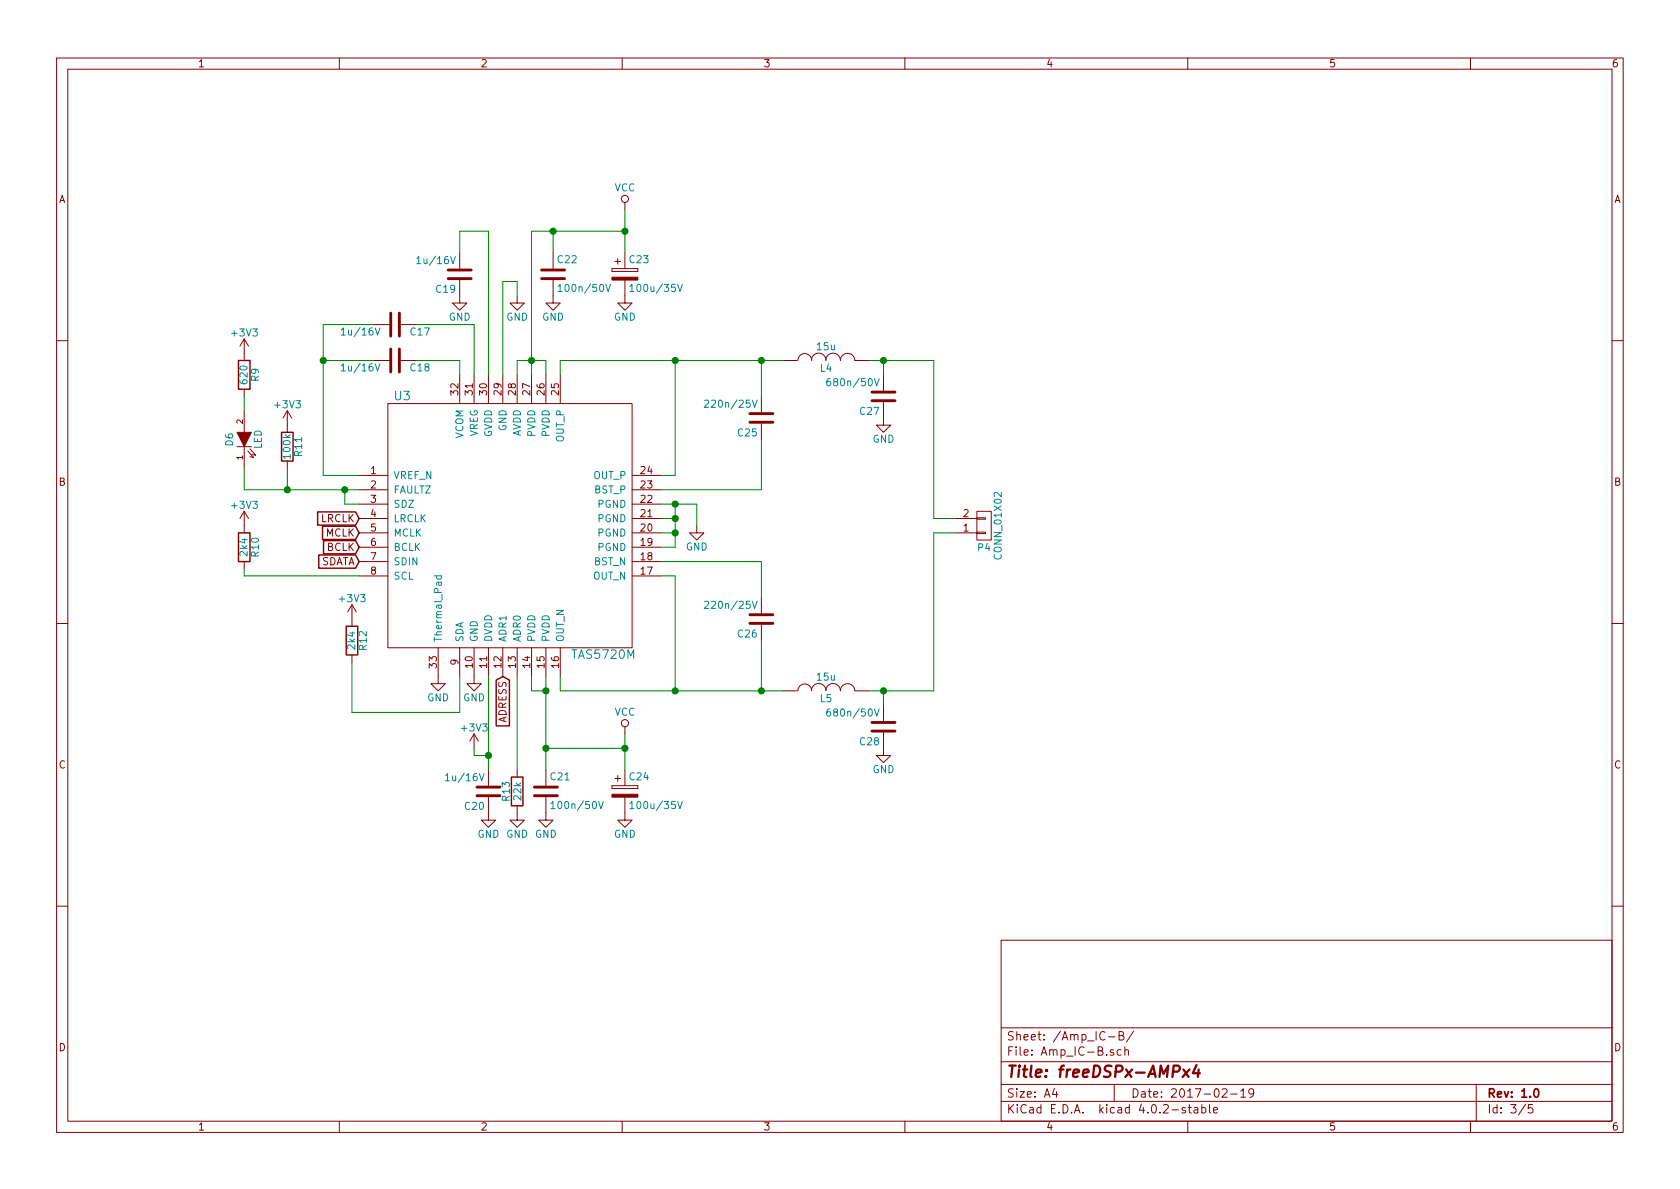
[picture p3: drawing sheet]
EESchema Schematic File Version 2
LIBS:fdsp_amplifier
LIBS:fdsp_connector
LIBS:fdsp_converter
LIBS:fdsp_device
LIBS:fdsp_digital
LIBS:fdsp_dsp
LIBS:fdsp_mechanical
LIBS:fdsp_pinhead
LIBS:fdsp_power
LIBS:fdsp_regulator
LIBS:fdsp_transistor
LIBS:power
LIBS:device
LIBS:transistors
LIBS:conn
LIBS:linear
LIBS:regul
LIBS:74xx
LIBS:cmos4000
LIBS:adc-dac
LIBS:memory
LIBS:xilinx
LIBS:microcontrollers
LIBS:dsp
LIBS:microchip
LIBS:analog_switches
LIBS:motorola
LIBS:texas
LIBS:intel
LIBS:audio
LIBS:interface
LIBS:digital-audio
LIBS:philips
LIBS:display
LIBS:cypress
LIBS:siliconi
LIBS:opto
LIBS:atmel
LIBS:contrib
LIBS:valves
LIBS:freeDSPx-AMPx4-cache
EELAYER 25 0
EELAYER END
$Descr A4 11693 8268
encoding utf-8
Sheet 3 5
Title "freeDSPx-AMPx4"
Date "2017-02-19"
Rev "1.0"
Comp ""
Comment1 ""
Comment2 ""
Comment3 ""
Comment4 ""
$EndDescr
$Comp
L TAS5720 U3
U 1 1
P 3550 3650
F 0 "U3" H 2800 4550 60  0000 C CNN
F 1 "TAS5720M" H 4200 2750 60  0000 C CNN
F 2 "fdsp_housing:VQFN-32_4x4mm_Pitch0.4mm" H 3200 2700 60  0001 C CNN
F 3 "http://www.ti.com/lit/ds/symlink/tas5720m.pdf" H 3200 2700 60  0001 C CNN
F 4 "595-TAS5720MRSMT" H 3550 3650 60  0001 C CNN "Mouser_Part_No"
	1    3550 3650
	1    0    0    -1  
$EndComp
$Comp
L GND #PWR038
U 1 1
P 4850 3650
F 0 "#PWR038" H 4850 3400 50  0001 C CNN
F 1 "GND" H 4850 3500 50  0000 C CNN
F 2 "" H 4850 3650 60  0000 C CNN
F 3 "" H 4850 3650 60  0000 C CNN
	1    4850 3650
	1    0    0    -1  
$EndComp
$Comp
L GND #PWR039
U 1 1
P 3300 4700
F 0 "#PWR039" H 3300 4450 50  0001 C CNN
F 1 "GND" H 3300 4550 50  0000 C CNN
F 2 "" H 3300 4700 60  0000 C CNN
F 3 "" H 3300 4700 60  0000 C CNN
	1    3300 4700
	1    0    0    -1  
$EndComp
$Comp
L C C22
U 1 1
P 3850 1900
F 0 "C22" H 3875 2000 50  0000 L CNN
F 1 "100n/50V" H 3875 1800 50  0000 L CNN
F 2 "fdsp_capacitor:C_0603" H 3888 1750 30  0001 C CNN
F 3 "http://www.murata.com/products/catalog/pdf/c02e.pdf" H 3850 1900 60  0001 C CNN
F 4 "81-GRM39X104K50D" H 3850 1900 60  0001 C CNN "Mouser_Part_No"
	1    3850 1900
	1    0    0    -1  
$EndComp
$Comp
L GND #PWR040
U 1 1
P 3850 2050
F 0 "#PWR040" H 3850 1800 50  0001 C CNN
F 1 "GND" H 3850 1900 50  0000 C CNN
F 2 "" H 3850 2050 60  0000 C CNN
F 3 "" H 3850 2050 60  0000 C CNN
	1    3850 2050
	1    0    0    -1  
$EndComp
$Comp
L GND #PWR041
U 1 1
P 4350 2050
F 0 "#PWR041" H 4350 1800 50  0001 C CNN
F 1 "GND" H 4350 1900 50  0000 C CNN
F 2 "" H 4350 2050 60  0000 C CNN
F 3 "" H 4350 2050 60  0000 C CNN
	1    4350 2050
	1    0    0    -1  
$EndComp
$Comp
L C C25
U 1 1
P 5300 2900
F 0 "C25" H 5325 3000 50  0000 L CNN
F 1 "220n/25V" H 5325 2800 50  0000 L CNN
F 2 "fdsp_capacitor:C_0603" H 5338 2750 30  0001 C CNN
F 3 "http://www.murata.com/products/catalog/pdf/c02e.pdf" H 5300 2900 60  0001 C CNN
F 4 "81-GRM18R71E223KA01J" H 5300 2900 60  0001 C CNN "Mouser_Part_No"
	1    5300 2900
	-1   0    0    1   
$EndComp
Text GLabel 2500 3800 0    51   Input ~ 0
BCLK
Text GLabel 2500 3900 0    51   Input ~ 0
SDATA
Text GLabel 2500 3700 0    51   Input ~ 0
MCLK
Text GLabel 2500 3600 0    51   Input ~ 0
LRCLK
$Comp
L +3V3 #PWR042
U 1 1
P 3300 5200
F 0 "#PWR042" H 3300 5050 50  0001 C CNN
F 1 "+3V3" H 3300 5340 50  0000 C CNN
F 2 "" H 3300 5200 60  0000 C CNN
F 3 "" H 3300 5200 60  0000 C CNN
	1    3300 5200
	1    0    0    -1  
$EndComp
$Comp
L GND #PWR043
U 1 1
P 3400 5650
F 0 "#PWR043" H 3400 5400 50  0001 C CNN
F 1 "GND" H 3400 5500 50  0000 C CNN
F 2 "" H 3400 5650 60  0000 C CNN
F 3 "" H 3400 5650 60  0000 C CNN
	1    3400 5650
	1    0    0    -1  
$EndComp
$Comp
L GND #PWR044
U 1 1
P 3800 5650
F 0 "#PWR044" H 3800 5400 50  0001 C CNN
F 1 "GND" H 3800 5500 50  0000 C CNN
F 2 "" H 3800 5650 60  0000 C CNN
F 3 "" H 3800 5650 60  0000 C CNN
	1    3800 5650
	1    0    0    -1  
$EndComp
$Comp
L GND #PWR045
U 1 1
P 4350 5650
F 0 "#PWR045" H 4350 5400 50  0001 C CNN
F 1 "GND" H 4350 5500 50  0000 C CNN
F 2 "" H 4350 5650 60  0000 C CNN
F 3 "" H 4350 5650 60  0000 C CNN
	1    4350 5650
	1    0    0    -1  
$EndComp
$Comp
L VCC #PWR046
U 1 1
P 4350 1450
F 0 "#PWR046" H 4350 1300 50  0001 C CNN
F 1 "VCC" H 4350 1600 50  0000 C CNN
F 2 "" H 4350 1450 60  0000 C CNN
F 3 "" H 4350 1450 60  0000 C CNN
	1    4350 1450
	1    0    0    -1  
$EndComp
$Comp
L VCC #PWR047
U 1 1
P 4350 5100
F 0 "#PWR047" H 4350 4950 50  0001 C CNN
F 1 "VCC" H 4350 5250 50  0000 C CNN
F 2 "" H 4350 5100 60  0000 C CNN
F 3 "" H 4350 5100 60  0000 C CNN
	1    4350 5100
	1    0    0    -1  
$EndComp
$Comp
L GND #PWR048
U 1 1
P 3050 4700
F 0 "#PWR048" H 3050 4450 50  0001 C CNN
F 1 "GND" H 3050 4550 50  0000 C CNN
F 2 "" H 3050 4700 60  0000 C CNN
F 3 "" H 3050 4700 60  0000 C CNN
	1    3050 4700
	1    0    0    -1  
$EndComp
$Comp
L C C19
U 1 1
P 3200 1900
F 0 "C19" H 3225 2000 50  0000 L CNN
F 1 "1u/16V" H 3225 1800 50  0000 L CNN
F 2 "fdsp_capacitor:C_0603" H 3238 1750 30  0001 C CNN
F 3 "http://www.murata.com/products/catalog/pdf/c02e.pdf" H 3200 1900 60  0001 C CNN
F 4 "81-GRM188R71C105KE5D" H 3200 1900 60  0001 C CNN "Mouser_Part_No"
	1    3200 1900
	-1   0    0    1   
$EndComp
$Comp
L L L4
U 1 1
P 5750 2500
F 0 "L4" V 5700 2500 50  0000 C CNN
F 1 "15u" V 5850 2500 50  0000 C CNN
F 2 "fdsp_inductor:Choke_SMD_6.0x6.0" H 5750 2500 60  0001 C CNN
F 3 "http://www.mouser.com/ds/2/281/product-1023288.pdf" H 5750 2500 60  0001 C CNN
F 4 "81-1264EY-150MP3" V 5750 2500 60  0001 C CNN "Mouser_Part_No"
	1    5750 2500
	0    -1   -1   0   
$EndComp
$Comp
L C C27
U 1 1
P 6150 2750
F 0 "C27" H 6175 2850 50  0000 L CNN
F 1 "680n/50V" H 6175 2650 50  0000 L CNN
F 2 "fdsp_capacitor:C_1206" H 6188 2600 30  0001 C CNN
F 3 "http://www.murata.com/products/catalog/pdf/c03e.pdf" H 6150 2750 60  0001 C CNN
F 4 "81-GCM31CR71H684KA7L" H 6150 2750 60  0001 C CNN "Mouser_Part_No"
	1    6150 2750
	-1   0    0    1   
$EndComp
$Comp
L GND #PWR049
U 1 1
P 6150 2900
F 0 "#PWR049" H 6150 2650 50  0001 C CNN
F 1 "GND" H 6150 2750 50  0000 C CNN
F 2 "" H 6150 2900 60  0000 C CNN
F 3 "" H 6150 2900 60  0000 C CNN
	1    6150 2900
	1    0    0    -1  
$EndComp
$Comp
L GND #PWR050
U 1 1
P 6150 5200
F 0 "#PWR050" H 6150 4950 50  0001 C CNN
F 1 "GND" H 6150 5050 50  0000 C CNN
F 2 "" H 6150 5200 60  0000 C CNN
F 3 "" H 6150 5200 60  0000 C CNN
	1    6150 5200
	1    0    0    -1  
$EndComp
$Comp
L CP C23
U 1 1
P 4350 1900
F 0 "C23" H 4375 2000 50  0000 L CNN
F 1 "100u/35V" H 4375 1800 50  0000 L CNN
F 2 "fdsp_capacitor:C_Radial_D8_L11.5_P3.5" H 4388 1750 30  0001 C CNN
F 3 "http://www.mouser.com/ds/2/315/ABA0000C1012-947489.pdf" H 4350 1900 60  0001 C CNN
F 4 "667-EEU-FC1V101" H 4350 1900 60  0001 C CNN "Mouser_Part_No"
	1    4350 1900
	1    0    0    -1  
$EndComp
Text GLabel 3500 4700 3    51   Input ~ 0
ADRESS
$Comp
L GND #PWR051
U 1 1
P 3600 5650
F 0 "#PWR051" H 3600 5400 50  0001 C CNN
F 1 "GND" H 3600 5500 50  0000 C CNN
F 2 "" H 3600 5650 60  0000 C CNN
F 3 "" H 3600 5650 60  0000 C CNN
	1    3600 5650
	1    0    0    -1  
$EndComp
$Comp
L R R11
U 1 1
P 2000 3100
F 0 "R11" V 2080 3100 50  0000 C CNN
F 1 "100k" V 2000 3100 50  0000 C CNN
F 2 "fdsp_resistor:R_0603" V 1930 3100 30  0001 C CNN
F 3 "http://www.mouser.com/ds/2/427/dcrcwe3-109170.pdf" H 2000 3100 30  0001 C CNN
F 4 "71-CRCW0603-100K-E3" V 2000 3100 60  0001 C CNN "Mouser_Part_No"
	1    2000 3100
	1    0    0    -1  
$EndComp
$Comp
L LED D6
U 1 1
P 1700 3050
F 0 "D6" H 1700 3150 50  0000 C CNN
F 1 "LED" H 1700 2950 50  0000 C CNN
F 2 "fdsp_capacitor:C_0603" H 1700 3050 60  0001 C CNN
F 3 "http://www.mouser.com/ds/2/445/150060RS75000-368563.pdf" H 1700 3050 60  0001 C CNN
F 4 "710-150080RS75000" H 1700 3050 60  0001 C CNN "Mouser_Part_No"
	1    1700 3050
	0    -1   -1   0   
$EndComp
$Comp
L R R9
U 1 1
P 1700 2600
F 0 "R9" V 1780 2600 50  0000 C CNN
F 1 "620" V 1700 2600 50  0000 C CNN
F 2 "fdsp_resistor:R_0603" V 1630 2600 30  0001 C CNN
F 3 "http://www.mouser.com/ds/2/427/dcrcwe3-109170.pdf" H 1700 2600 30  0001 C CNN
F 4 "71-CRCW0603-620-E3" V 1700 2600 60  0001 C CNN "Mouser_Part_No"
	1    1700 2600
	1    0    0    -1  
$EndComp
$Comp
L +3V3 #PWR052
U 1 1
P 2000 2950
F 0 "#PWR052" H 2000 2800 50  0001 C CNN
F 1 "+3V3" H 2000 3090 50  0000 C CNN
F 2 "" H 2000 2950 60  0000 C CNN
F 3 "" H 2000 2950 60  0000 C CNN
	1    2000 2950
	1    0    0    -1  
$EndComp
$Comp
L +3V3 #PWR053
U 1 1
P 1700 2450
F 0 "#PWR053" H 1700 2300 50  0001 C CNN
F 1 "+3V3" H 1700 2590 50  0000 C CNN
F 2 "" H 1700 2450 60  0000 C CNN
F 3 "" H 1700 2450 60  0000 C CNN
	1    1700 2450
	1    0    0    -1  
$EndComp
$Comp
L R R10
U 1 1
P 1700 3800
F 0 "R10" V 1780 3800 50  0000 C CNN
F 1 "2k4" V 1700 3800 50  0000 C CNN
F 2 "fdsp_resistor:R_0603" V 1630 3800 30  0001 C CNN
F 3 "http://www.mouser.com/ds/2/427/dcrcwe3-109170.pdf" H 1700 3800 30  0001 C CNN
F 4 "71-CRCW0603-2.4K-E3" V 1700 3800 60  0001 C CNN "Mouser_Part_No"
	1    1700 3800
	1    0    0    -1  
$EndComp
$Comp
L +3V3 #PWR054
U 1 1
P 1700 3650
F 0 "#PWR054" H 1700 3500 50  0001 C CNN
F 1 "+3V3" H 1700 3790 50  0000 C CNN
F 2 "" H 1700 3650 60  0000 C CNN
F 3 "" H 1700 3650 60  0000 C CNN
	1    1700 3650
	1    0    0    -1  
$EndComp
$Comp
L +3V3 #PWR055
U 1 1
P 2450 4300
F 0 "#PWR055" H 2450 4150 50  0001 C CNN
F 1 "+3V3" H 2450 4440 50  0000 C CNN
F 2 "" H 2450 4300 60  0000 C CNN
F 3 "" H 2450 4300 60  0000 C CNN
	1    2450 4300
	1    0    0    -1  
$EndComp
$Comp
L GND #PWR056
U 1 1
P 3200 2050
F 0 "#PWR056" H 3200 1800 50  0001 C CNN
F 1 "GND" H 3200 1900 50  0000 C CNN
F 2 "" H 3200 2050 60  0000 C CNN
F 3 "" H 3200 2050 60  0000 C CNN
	1    3200 2050
	1    0    0    -1  
$EndComp
$Comp
L CONN_01X02 P4
U 1 1
P 6850 3650
F 0 "P4" H 6850 3800 50  0000 C CNN
F 1 "CONN_01X02" V 6950 3650 50  0000 C CNN
F 2 "fdsp_connector:RIACON101-2" H 6850 3650 60  0001 C CNN
F 3 "http://www.mouser.com/ds/2/418/NG_CD_796911_B2-715370.pdf" H 6850 3650 60  0001 C CNN
F 4 "571-796911-2" H 6850 3650 60  0001 C CNN "Mouser_Part_No"
	1    6850 3650
	1    0    0    1   
$EndComp
$Comp
L C C28
U 1 1
P 6150 5050
F 0 "C28" H 6175 5150 50  0000 L CNN
F 1 "680n/50V" H 6175 4950 50  0000 L CNN
F 2 "fdsp_capacitor:C_1206" H 6188 4900 30  0001 C CNN
F 3 "http://www.murata.com/products/catalog/pdf/c03e.pdf" H 6150 5050 60  0001 C CNN
F 4 "81-GCM31CR71H684KA7L" H 6150 5050 60  0001 C CNN "Mouser_Part_No"
	1    6150 5050
	-1   0    0    1   
$EndComp
$Comp
L L L5
U 1 1
P 5750 4800
F 0 "L5" V 5700 4800 50  0000 C CNN
F 1 "15u" V 5850 4800 50  0000 C CNN
F 2 "fdsp_inductor:Choke_SMD_6.0x6.0" H 5750 4800 60  0001 C CNN
F 3 "http://www.mouser.com/ds/2/281/product-1023288.pdf" H 5750 4800 60  0001 C CNN
F 4 "81-1264EY-150MP3" V 5750 4800 60  0001 C CNN "Mouser_Part_No"
	1    5750 4800
	0    -1   -1   0   
$EndComp
$Comp
L C C26
U 1 1
P 5300 4300
F 0 "C26" H 5325 4400 50  0000 L CNN
F 1 "220n/25V" H 5325 4200 50  0000 L CNN
F 2 "fdsp_capacitor:C_0603" H 5338 4150 30  0001 C CNN
F 3 "http://www.murata.com/products/catalog/pdf/c02e.pdf" H 5300 4300 60  0001 C CNN
F 4 "81-GRM18R71E223KA01J" H 5300 4300 60  0001 C CNN "Mouser_Part_No"
	1    5300 4300
	-1   0    0    1   
$EndComp
$Comp
L C C17
U 1 1
P 2750 2250
F 0 "C17" V 2775 2350 50  0000 L TNN
F 1 "1u/16V" V 2775 2150 50  0000 R TNN
F 2 "fdsp_capacitor:C_0603" H 2788 2100 30  0001 C CNN
F 3 "http://www.murata.com/products/catalog/pdf/c02e.pdf" H 2750 2250 60  0001 C CNN
F 4 "81-GRM188R71C105KE5D" H 2750 2250 60  0001 C CNN "Mouser_Part_No"
	1    2750 2250
	0    1    1    0   
$EndComp
$Comp
L C C20
U 1 1
P 3400 5500
F 0 "C20" H 3425 5600 50  0000 L CNN
F 1 "1u/16V" H 3425 5400 50  0000 L CNN
F 2 "fdsp_capacitor:C_0603" H 3438 5350 30  0001 C CNN
F 3 "http://www.murata.com/products/catalog/pdf/c02e.pdf" H 3400 5500 60  0001 C CNN
F 4 "81-GRM188R71C105KE5D" H 3400 5500 60  0001 C CNN "Mouser_Part_No"
	1    3400 5500
	-1   0    0    1   
$EndComp
$Comp
L C C21
U 1 1
P 3800 5500
F 0 "C21" H 3825 5600 50  0000 L CNN
F 1 "100n/50V" H 3825 5400 50  0000 L CNN
F 2 "fdsp_capacitor:C_0603" H 3838 5350 30  0001 C CNN
F 3 "http://www.murata.com/products/catalog/pdf/c02e.pdf" H 3800 5500 60  0001 C CNN
F 4 "81-GRM39X104K50D" H 3800 5500 60  0001 C CNN "Mouser_Part_No"
	1    3800 5500
	1    0    0    -1  
$EndComp
$Comp
L R R12
U 1 1
P 2450 4450
F 0 "R12" V 2530 4450 50  0000 C CNN
F 1 "2k4" V 2450 4450 50  0000 C CNN
F 2 "fdsp_resistor:R_0603" V 2380 4450 30  0001 C CNN
F 3 "http://www.mouser.com/ds/2/427/dcrcwe3-109170.pdf" H 2450 4450 30  0001 C CNN
F 4 "71-CRCW0603-2.4K-E3" V 2450 4450 60  0001 C CNN "Mouser_Part_No"
	1    2450 4450
	1    0    0    -1  
$EndComp
$Comp
L CP C24
U 1 1
P 4350 5500
F 0 "C24" H 4375 5600 50  0000 L CNN
F 1 "100u/35V" H 4375 5400 50  0000 L CNN
F 2 "fdsp_capacitor:C_Radial_D8_L11.5_P3.5" H 4388 5350 30  0001 C CNN
F 3 "http://www.mouser.com/ds/2/315/ABA0000C1012-947489.pdf" H 4350 5500 60  0001 C CNN
F 4 "667-EEU-FC1V101" H 4350 5500 60  0001 C CNN "Mouser_Part_No"
	1    4350 5500
	1    0    0    -1  
$EndComp
$Comp
L C C18
U 1 1
P 2750 2500
F 0 "C18" V 2775 2600 50  0000 L TNN
F 1 "1u/16V" V 2775 2400 50  0000 R TNN
F 2 "fdsp_capacitor:C_0603" H 2788 2350 30  0001 C CNN
F 3 "http://www.murata.com/products/catalog/pdf/c02e.pdf" H 2750 2500 60  0001 C CNN
F 4 "81-GRM188R71C105KE5D" H 2750 2500 60  0001 C CNN "Mouser_Part_No"
	1    2750 2500
	0    1    1    0   
$EndComp
$Comp
L R R13
U 1 1
P 3600 5500
F 0 "R13" V 3680 5500 50  0000 C CNN
F 1 "22k" V 3600 5500 50  0000 C CNN
F 2 "fdsp_resistor:R_0603" V 3530 5500 30  0001 C CNN
F 3 "http://www.mouser.com/ds/2/427/dcrcwe3-109170.pdf" H 3600 5500 30  0001 C CNN
F 4 "71-CRCW0603-22K-E3" V 3600 5500 60  0001 C CNN "Mouser_Part_No"
	1    3600 5500
	-1   0    0    1   
$EndComp
$Comp
L GND #PWR057
U 1 1
P 3600 2050
F 0 "#PWR057" H 3600 1800 50  0001 C CNN
F 1 "GND" H 3600 1900 50  0000 C CNN
F 2 "" H 3600 2050 60  0000 C CNN
F 3 "" H 3600 2050 60  0000 C CNN
	1    3600 2050
	1    0    0    -1  
$EndComp
Wire Wire Line
	4600 3500 4850 3500
Wire Wire Line
	4700 3500 4700 3800
Wire Wire Line
	4700 3600 4600 3600
Wire Wire Line
	4700 3700 4600 3700
Connection ~ 4700 3600
Wire Wire Line
	4700 3800 4600 3800
Connection ~ 4700 3700
Wire Wire Line
	4850 3500 4850 3650
Connection ~ 4700 3500
Wire Wire Line
	3600 2500 3800 2500
Wire Wire Line
	3700 1600 3700 2600
Wire Wire Line
	3800 2500 3800 2600
Connection ~ 3700 2500
Wire Wire Line
	4350 1450 4350 1750
Connection ~ 3850 1600
Wire Wire Line
	3900 2600 3900 2500
Wire Wire Line
	3900 2500 5450 2500
Wire Wire Line
	4700 2500 4700 3300
Wire Wire Line
	4700 3300 4600 3300
Wire Wire Line
	3900 4700 3900 4800
Wire Wire Line
	3900 4800 5450 4800
Wire Wire Line
	4700 4800 4700 4000
Wire Wire Line
	4700 4000 4600 4000
Wire Wire Line
	4600 3400 5300 3400
Wire Wire Line
	4600 3900 5300 3900
Wire Wire Line
	3400 4700 3400 5350
Connection ~ 3400 5250
Wire Wire Line
	3700 4700 3700 4800
Wire Wire Line
	3700 4800 3800 4800
Wire Wire Line
	3800 4700 3800 5350
Wire Wire Line
	4350 5100 4350 5350
Connection ~ 3800 5200
Connection ~ 3800 4800
Wire Wire Line
	3800 5200 4350 5200
Connection ~ 4350 5200
Wire Wire Line
	3850 1750 3850 1600
Connection ~ 4350 1600
Wire Wire Line
	3300 5250 3400 5250
Wire Wire Line
	3300 5200 3300 5250
Wire Wire Line
	2250 3300 2500 3300
Wire Wire Line
	2250 2250 2250 3300
Wire Wire Line
	2250 2500 2600 2500
Wire Wire Line
	3200 2600 3200 2500
Wire Wire Line
	3200 2500 2900 2500
Wire Wire Line
	3300 2600 3300 2250
Wire Wire Line
	3300 2250 2900 2250
Wire Wire Line
	2250 2250 2600 2250
Connection ~ 2250 2500
Wire Wire Line
	3600 2600 3600 2500
Wire Wire Line
	3700 1600 4350 1600
Wire Wire Line
	3500 1950 3500 2600
Wire Wire Line
	3400 1600 3400 2600
Wire Wire Line
	6050 2500 6500 2500
Wire Wire Line
	6150 2500 6150 2600
Wire Wire Line
	6500 4800 6050 4800
Wire Wire Line
	6150 4800 6150 4900
Wire Wire Line
	2500 3500 2400 3500
Wire Wire Line
	2400 3500 2400 3400
Connection ~ 2400 3400
Wire Wire Line
	1700 3400 2500 3400
Wire Wire Line
	2000 3400 2000 3250
Wire Wire Line
	1700 3400 1700 3250
Connection ~ 2000 3400
Wire Wire Line
	1700 2850 1700 2750
Wire Wire Line
	1700 4000 2500 4000
Wire Wire Line
	1700 4000 1700 3950
Wire Wire Line
	3200 4700 3200 4950
Wire Wire Line
	2450 4950 2450 4600
Wire Wire Line
	3400 1600 3200 1600
Wire Wire Line
	3200 1600 3200 1750
Wire Wire Line
	3500 1950 3600 1950
Wire Wire Line
	3600 1950 3600 2050
Wire Wire Line
	6500 3600 6650 3600
Connection ~ 6150 2500
Wire Wire Line
	6500 3700 6650 3700
Connection ~ 6150 4800
Wire Wire Line
	6500 2500 6500 3600
Wire Wire Line
	6500 3700 6500 4800
Wire Wire Line
	3200 4950 2450 4950
Connection ~ 4700 2500
Connection ~ 4700 4800
Wire Wire Line
	5300 3400 5300 3050
Wire Wire Line
	5300 3900 5300 4150
Wire Wire Line
	5300 4450 5300 4800
Connection ~ 5300 4800
Wire Wire Line
	5300 2750 5300 2500
Connection ~ 5300 2500
Wire Wire Line
	3600 4700 3600 5350
$EndSCHEMATC
